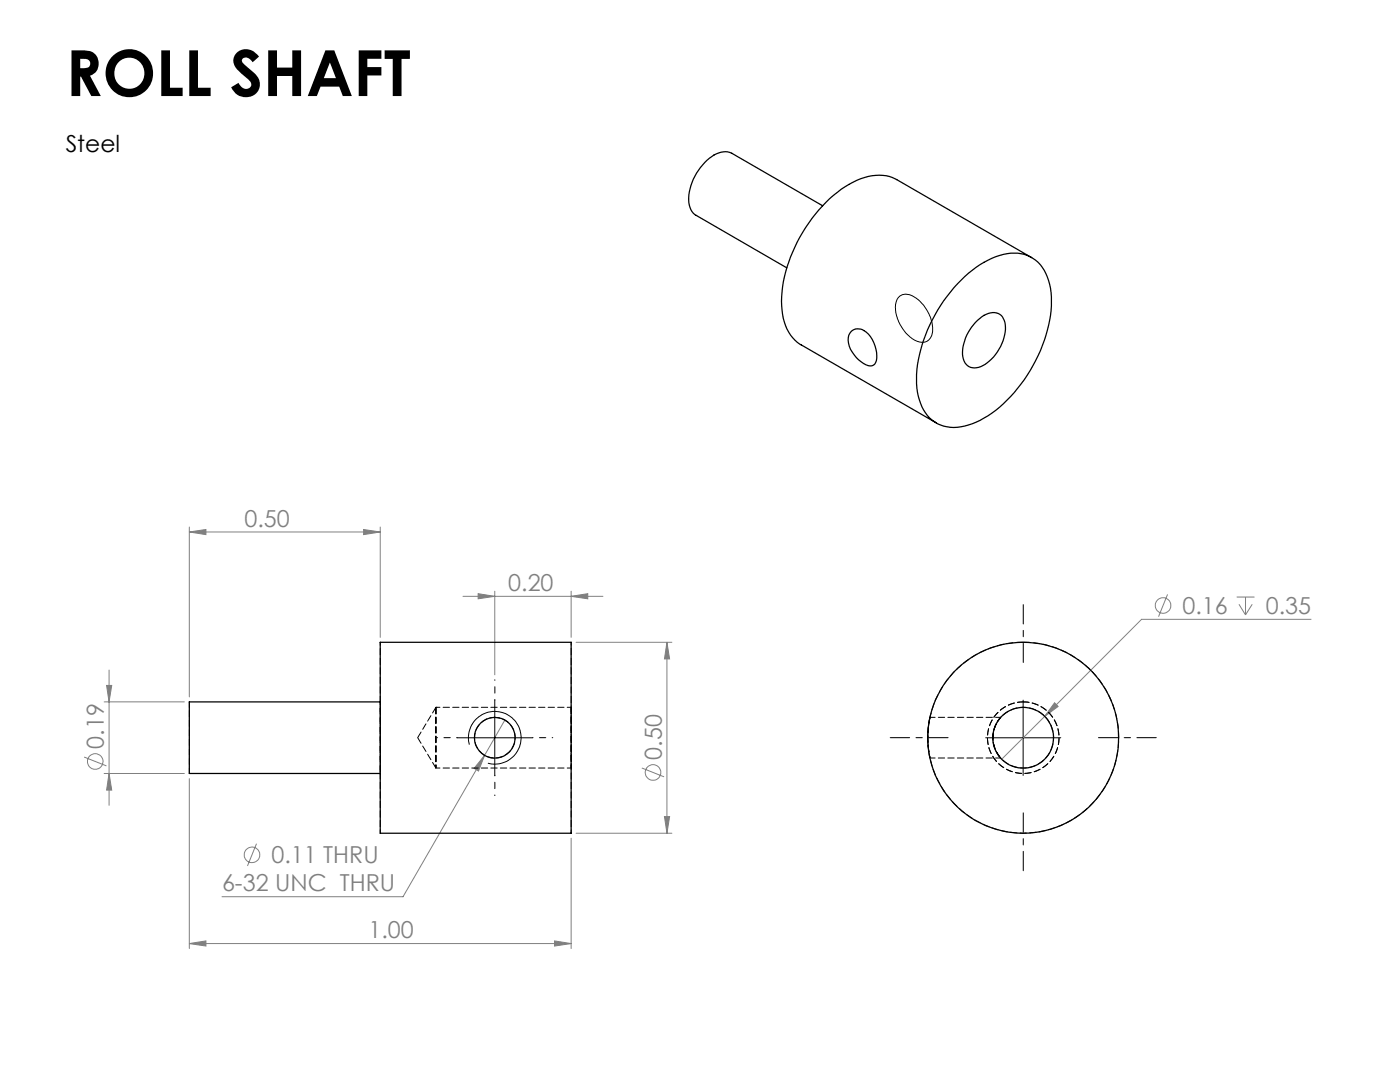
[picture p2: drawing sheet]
<svg xmlns="http://www.w3.org/2000/svg" width="279mm" height="216mm" viewBox="0 0 279 216" stroke-linecap="round" stroke-linejoin="round" font-family="sans-serif">
<g fill="none" stroke="#808080" stroke-width=".2">
<path d="M37.8 106.2l3.3-.5v1zM37.8 105.2v33.9M37.8 106.2h38.1M72.6 105.7l3.3 .5-3.3 .5zM75.9 105.2v22M92.4 119h27.9M95.4 118.5l3.3 .5-3.3 .5zM98.7 118v16.7M114 119l3.3-.5v1zM114 118v9.2M233 118.6l-1.8 4.4M246.8 119.1h3.6"/>
<path d="M248.6 119.1v3.6M21.3 136.8h1l-.5 3.3zM21.8 133.7v27M115 128.2h19.1M133.1 128.2v38.1M133.1 128.2l.5 3.3h-1zM247.3 120.6l1.3 2.1M249.9 120.6l-1.3 2.1M261.7 123.6h-33.9l-19.3 19.3M16.8 151.1l4.4 1.7M20.8 140.1h16M20.8 154.3h16"/>
<path d="M21.8 154.3l.5 3.4h-1zM37.8 155.4v33.9M96.7 150.7l-1.2 3.1-.9-.5zM96.7 150.7l-16.3 28.2h-36.1M100.8 143.7l-4.1 7M128.1 153.2l4.4 1.8M208.5 142.9l-8.6 8.6M210.5 140.2l.7 .8-2.7 1.9zM51.2 168.3l-1.8 4.5M114 167.3v22M115 166.3h19.1M132.6 162.9h1l-.5 3.4z"/>
<path d="M37.8 188.3l3.3-.6v1.1zM37.8 188.3h76.2M110.7 187.7l3.3 .6-3.3 .5z"/>
<circle cx="232.1" cy="120.8" r="1.55"/>
<circle cx="19" cy="151.9" r="1.55"/>
<circle cx="130.3" cy="154.1" r="1.56"/>
<circle cx="50.3" cy="170.6" r="1.56"/>
</g>
<path d="M179.6 59.1a2.88 2.88 0 0 1 3.5 .6 7.4 7.4 0 0 1 2.8 7.3 2.17 2.17 0 0 1-3.4 .9 7.8 7.8 0 0 1-3.7-7.6l.3-.6zM98.7 139.7v15M204.2 139.7v15M91.2 147.2h15.1M93.7 148.6a5.3 5.3 0 0 1 4.6-6.6 5.3 5.3 0 0 1 5.7 5.7 5.3 5.3 0 0 1-6.6 4.6M196.7 147.2h15" fill="none" stroke="#000" stroke-width=".2"/>
<path d="M204.2 132.2v-11.6M189.2 147.2h-11.5M219.2 147.2h11.6M204.2 162.2v11.5" fill="none" stroke="#000" stroke-width=".2" stroke-dasharray="15.2 1.3 1.3 1.3" stroke-dashoffset="11.4"/>
<path d="M98.8 139.7v-4.1M91.3 147.2h-4.1M98.8 154.7v4.1M106.3 147.2h4" fill="none" stroke="#000" stroke-width=".2" stroke-dasharray="15.2 1.3 1.3 1.3" stroke-dashoffset="15.1"/>
<g fill="#808080">
<path d="M72.6 105.7l3.3 .5-3.3 .5zM37.8 106.2l3.3-.5v1zM114 119l3.3-.5v1zM95.4 118.5l3.3 .5-3.3 .5z"/>
<path d="M37.8 188.3l3.3-.6v1.1zM110.7 187.7l3.3 .6-3.3 .5zM96.7 150.7l-2.1 2.6 .9 .5zM210.5 140.2l-2 2.7 2.7-1.9z"/>
<path d="M21.3 136.8h1l-.5 3.3zM21.8 154.3l.5 3.4h-1zM133.1 128.2l.5 3.3h-1zM132.6 162.9h1l-.5 3.4z"/>
</g>
<g fill="none" stroke="#000" stroke-width=".25">
<path d="M164.2 41.1l-18.2-10.5a4.1 4.1 0 0 0-4.5 1 10.5 10.5 0 0 0-3.9 9.4l.3 .9 .8 .9 18.3 10.6M191 56.7a17.8 17.8 0 0 1 10.7-6.2 7 7 0 0 1 7.6 5.5 20.3 20.3 0 0 1-1.3 12.9 30.3 30.3 0 0 1-10.8 14.1 11.3 11.3 0 0 1-8.9 2 7.4 7.4 0 0 1-5-5.9 22.4 22.4 0 0 1 2.3-14.3 32 32 0 0 1 5.4-8.1zM205.9 51.4l-26.9-15.6a8.8 8.8 0 0 0-8 .2 26.8 26.8 0 0 0-11.9 12.3 24.6 24.6 0 0 0-2.9 14.4 8.3 8.3 0 0 0 3.7 6.1l27 15.6M169.9 66.1a2.42 2.42 0 0 1 3.5 .6 6.4 6.4 0 0 1 1.4 5.6 1.29 1.29 0 0 1-2 .5 6.6 6.6 0 0 1-3.5-4.9 2.16 2.16 0 0 1 .6-1.8zM195.1 63.9a3.8 3.8 0 0 1 4.4-1.2 3.8 3.8 0 0 1 1 4.2 8.9 8.9 0 0 1-5.2 6.4 2.45 2.45 0 0 1-3.2-2.6 9.2 9.2 0 0 1 3-6.8zM75.9 128.2h38.1v38.1h-38.1zM75.9 140.1h-38.1v14.2h38.1"/>
<circle cx="98.7" cy="147.2" r="4"/>
<circle cx="204.2" cy="147.2" r="19"/>
<circle cx="204.2" cy="147.2" r="6.1"/>
</g>
<path d="M75.9 140.1v14.2v-14.2M75.9 166.2v-38.1M114 166.2v-38.1" fill="none" stroke="#000" stroke-width=".2" stroke-dasharray="1.3 .6" stroke-dashoffset=".6"/>
<path d="M37.8 154.3v-14.2M185.6 151.3h14.1M199.7 143.1h-14.1" fill="none" stroke="#000" stroke-width=".2" stroke-dasharray="1.3 .6" stroke-dashoffset=".2"/>
<path d="M204.2 128.1a19.1 19.1 0 0 0-16.7 28.3 19.1 19.1 0 0 0 32.8 .9 19.1 19.1 0 0 0-15-29.1l-1.1-.1M87 141.2v12.1v-12.1" fill="none" stroke="#000" stroke-width=".2" stroke-dasharray="1.3 .6" stroke-dashoffset="-.1"/>
<path d="M83.4 147.2l3.6 6.1M87 141.1h.1M87 141.1l-3.6 6.1M114 141.1v12.1v-12.1" fill="none" stroke="#000" stroke-width=".2" stroke-dasharray="1.3 .6"/>
<path d="M98.8 143.1a4.1 4.1 0 0 0-3.7 5.9 4.1 4.1 0 0 0 6.9 .7 4.1 4.1 0 0 0-2.4-6.5l-.8-.1M199.7 143.1a6.1 6.1 0 0 0 0 8.1 6.1 6.1 0 0 1 0-8.1" fill="none" stroke="#000" stroke-width=".2" stroke-dasharray="1.3 .6" stroke-dashoffset=".3"/>
<path d="M87 153.3h27M114 141.1h-27" fill="none" stroke="#000" stroke-width=".2" stroke-dasharray="1.3 .6" stroke-dashoffset=".5"/>
<path d="M185.6 143.1a19.1 19.1 0 0 0 0 8.1 19.1 19.1 0 0 1 0-8.1M204.2 140.1a7.1 7.1 0 0 0-6.3 10.5 7.1 7.1 0 0 0 12.3 .6 7.1 7.1 0 0 0-5.3-11.1h-.7" fill="none" stroke="#000" stroke-width=".2" stroke-dasharray="1.3 .6" stroke-dashoffset=".1"/>
<path d="M204.2 141.1a6.1 6.1 0 0 0-5.3 8.9 6.1 6.1 0 0 0 10.3 .6 6.1 6.1 0 0 0-4.4-9.4l-.6-.1" fill="none" stroke="#000" stroke-width=".2" stroke-dasharray="1.3 .6" stroke-dashoffset=".7"/>
<text font-size="12.7" x="13.1" y="19.2">ROLL SHAFT</text>
<text font-size="4.7" x="13.1" y="30.3">Steel</text>
<g font-size="4.7" fill="#808080">
<text x="48.8" y="105.1">0.50</text>
<text x="101.4" y="117.9">0.20</text>
<text x="236" y="122.5">0.16</text>
<text x="252.6" y="122.5">0.35</text>
<text x="20.7" y="149.4" transform="rotate(-90 20.7 149.4)">0.19</text>
<text x="132.1" y="151.6" transform="rotate(-90 132.1 151.6)">0.50</text>
<text x="54.2" y="172.3">0.11 THRU</text>
<text x="44.3" y="177.9">6-32 UNC THRU</text>
<text x="73.5" y="187.2">1.00</text>
</g>
</svg>
